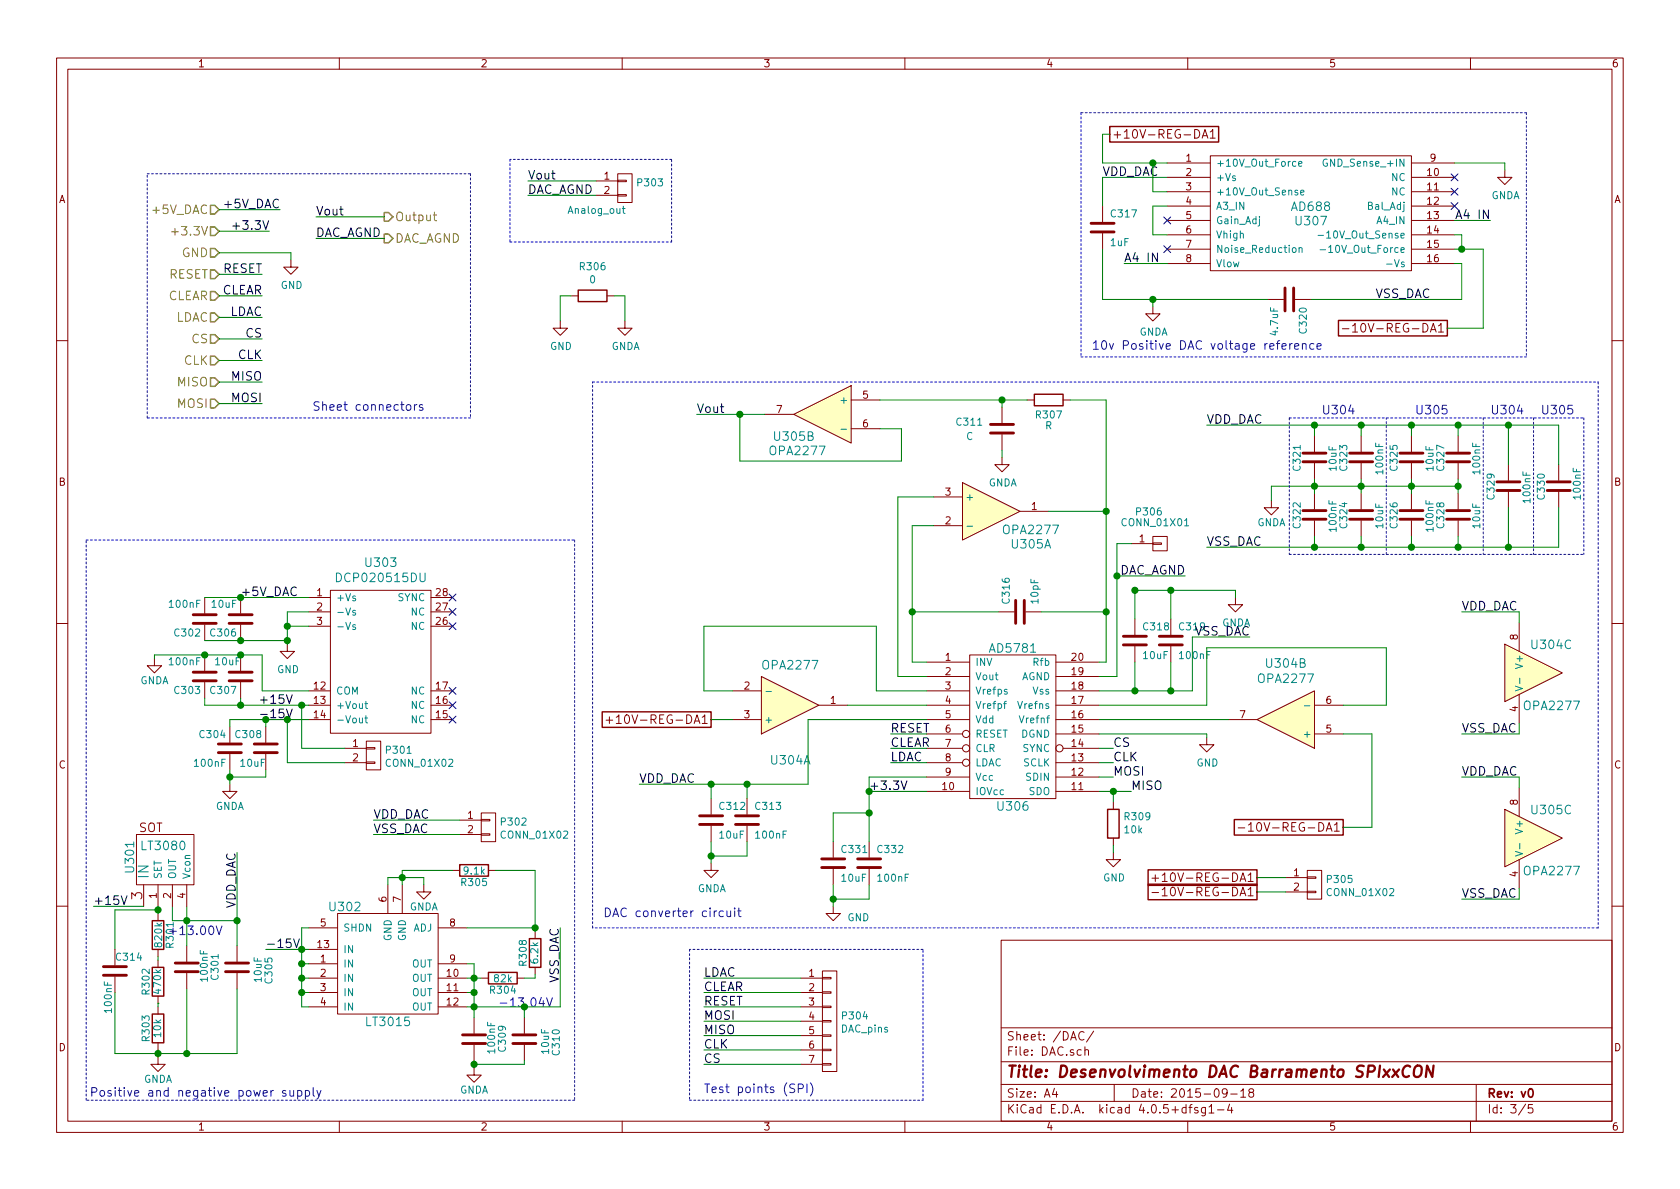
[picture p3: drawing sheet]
EESchema Schematic File Version 2
LIBS:PIAD-18bits-rescue
LIBS:power
LIBS:device
LIBS:transistors
LIBS:conn
LIBS:linear
LIBS:regul
LIBS:74xx
LIBS:cmos4000
LIBS:adc-dac
LIBS:memory
LIBS:xilinx
LIBS:microcontrollers
LIBS:dsp
LIBS:microchip
LIBS:analog_switches
LIBS:motorola
LIBS:texas
LIBS:intel
LIBS:audio
LIBS:interface
LIBS:digital-audio
LIBS:philips
LIBS:display
LIBS:cypress
LIBS:siliconi
LIBS:opto
LIBS:atmel
LIBS:contrib
LIBS:valves
LIBS:PIAD-18bits-cache
EELAYER 25 0
EELAYER END
$Descr A4 11693 8268
encoding utf-8
Sheet 3 5
Title "Desenvolvimento DAC Barramento SPIxxCON"
Date "2015-09-18"
Rev "v0"
Comp ""
Comment1 ""
Comment2 ""
Comment3 ""
Comment4 ""
$EndDescr
Text GLabel 7725 925  2    60   UnSpc ~ 0
+10V-REG-DA1
Text GLabel 4950 5000 0    60   UnSpc ~ 0
+10V-REG-DA1
$Comp
L C C320
U 1 1
P 8975 2075
F 0 "C320" H 9025 2175 50  0000 L CNN
F 1 "4.7uF" H 9025 1975 50  0000 L CNN
F 2 "Capacitors_SMD:C_1210" H 8975 2075 60  0001 C CNN
F 3 "" H 8975 2075 60  0001 C CNN
	1    8975 2075
	0    1    1    0   
$EndComp
$Comp
L C C317
U 1 1
P 7675 1575
F 0 "C317" H 7725 1675 50  0000 L CNN
F 1 "1uF" H 7725 1475 50  0000 L CNN
F 2 "Capacitors_SMD:C_0805" H 7675 1575 60  0001 C CNN
F 3 "" H 7675 1575 60  0001 C CNN
	1    7675 1575
	1    0    0    -1  
$EndComp
$Comp
L C C318
U 1 1
P 7900 4450
F 0 "C318" H 7950 4550 50  0000 L CNN
F 1 "10uF" H 7950 4350 50  0000 L CNN
F 2 "Capacitors_SMD:C_0805" H 7900 4450 60  0001 C CNN
F 3 "" H 7900 4450 60  0001 C CNN
	1    7900 4450
	1    0    0    -1  
$EndComp
$Comp
L C C319
U 1 1
P 8150 4450
F 0 "C319" H 8200 4550 50  0000 L CNN
F 1 "100nF" H 8200 4350 50  0000 L CNN
F 2 "Capacitors_SMD:C_0805" H 8150 4450 60  0001 C CNN
F 3 "" H 8150 4450 60  0001 C CNN
	1    8150 4450
	1    0    0    -1  
$EndComp
$Comp
L C C313
U 1 1
P 5200 5700
F 0 "C313" H 5250 5800 50  0000 L CNN
F 1 "100nF" H 5250 5600 50  0000 L CNN
F 2 "Capacitors_SMD:C_0805" H 5200 5700 60  0001 C CNN
F 3 "" H 5200 5700 60  0001 C CNN
	1    5200 5700
	1    0    0    -1  
$EndComp
$Comp
L C C312
U 1 1
P 4950 5700
F 0 "C312" H 5000 5800 50  0000 L CNN
F 1 "10uF" H 5000 5600 50  0000 L CNN
F 2 "Capacitors_SMD:C_0805" H 4950 5700 60  0001 C CNN
F 3 "" H 4950 5700 60  0001 C CNN
	1    4950 5700
	1    0    0    -1  
$EndComp
$Comp
L C C316
U 1 1
P 7100 4250
F 0 "C316" H 7150 4350 50  0000 L CNN
F 1 "10pF" H 7150 4150 50  0000 L CNN
F 2 "Capacitors_SMD:C_0805" H 7100 4250 60  0001 C CNN
F 3 "" H 7100 4250 60  0001 C CNN
	1    7100 4250
	0    -1   -1   0   
$EndComp
$Comp
L AD5781 U306
U 1 1
P 7050 5050
F 0 "U306" H 7050 4500 60  0000 C CNN
F 1 "AD5781" H 7050 5600 60  0000 C CNN
F 2 "Housings_SSOP:TSSOP-20_4.4x6.5mm_Pitch0.65mm" H 7050 5050 60  0001 C CNN
F 3 "" H 7050 5050 60  0001 C CNN
	1    7050 5050
	1    0    0    -1  
$EndComp
$Comp
L AD688 U307
U 1 1
P 9125 1475
F 0 "U307" H 9125 1425 60  0000 C CNN
F 1 "AD688" H 9125 1525 60  0000 C CNN
F 2 "Controle:AD688_(SO16W)" H 9125 1475 60  0001 C CNN
F 3 "" H 9125 1475 60  0000 C CNN
	1    9125 1475
	1    0    0    -1  
$EndComp
Text GLabel 10075 2275 0    60   UnSpc ~ 0
-10V-REG-DA1
Text Label 7825 1825 0    60   ~ 0
A4 IN
Text Label 10375 1525 2    60   ~ 0
A4 IN
Text GLabel 9350 5750 0    60   UnSpc ~ 0
-10V-REG-DA1
$Comp
L GNDA #PWR029
U 1 1
P 1075 4575
F 0 "#PWR029" H 1075 4325 50  0001 C CNN
F 1 "GNDA" H 1075 4425 50  0000 C CNN
F 2 "" H 1075 4575 60  0000 C CNN
F 3 "" H 1075 4575 60  0000 C CNN
	1    1075 4575
	1    0    0    -1  
$EndComp
$Comp
L R R301
U 1 1
P 1100 6500
F 0 "R301" V 1180 6500 50  0000 C CNN
F 1 "820k" V 1100 6500 50  0000 C CNN
F 2 "Resistors_SMD:R_0805" V 1030 6500 30  0001 C CNN
F 3 "" H 1100 6500 30  0000 C CNN
	1    1100 6500
	1    0    0    -1  
$EndComp
$Comp
L GNDA #PWR030
U 1 1
P 1100 7350
F 0 "#PWR030" H 1100 7100 50  0001 C CNN
F 1 "GNDA" H 1100 7200 50  0000 C CNN
F 2 "" H 1100 7350 60  0000 C CNN
F 3 "" H 1100 7350 60  0000 C CNN
	1    1100 7350
	1    0    0    -1  
$EndComp
Text Label 1800 4900 0    60   ~ 0
+15V
Text Label 650  6300 0    60   ~ 0
+15V
$Comp
L C C307
U 1 1
P 1675 4700
F 0 "C307" H 1700 4800 50  0000 L CNN
F 1 "10uF" H 1675 4600 50  0000 L CNN
F 2 "Capacitors_SMD:CP_Elec_6.3x5.3" H 1713 4550 30  0001 C CNN
F 3 "" H 1675 4700 60  0000 C CNN
	1    1675 4700
	-1   0    0    1   
$EndComp
$Comp
L C C303
U 1 1
P 1425 4700
F 0 "C303" H 1450 4800 50  0000 L CNN
F 1 "100nF" H 1450 4600 50  0000 L CNN
F 2 "Capacitors_SMD:C_0603" H 1463 4550 30  0001 C CNN
F 3 "" H 1425 4700 60  0000 C CNN
	1    1425 4700
	-1   0    0    1   
$EndComp
Text Notes 4200 6375 0    60   ~ 0
DAC converter circuit
Text Notes 7600 2425 0    60   ~ 0
10v Positive DAC voltage reference
Text Notes 625  7625 0    60   ~ 0
Positive and negative power supply
$Comp
L LT3015 U302
U 1 1
P 2600 6750
F 0 "U302" H 2400 7200 60  0000 C CNN
F 1 "LT3015" H 2700 6400 60  0000 C CNN
F 2 "Housings_SSOP:MSOP-12-1EP_3x4mm_Pitch0.65mm" H 2600 6750 60  0001 C CNN
F 3 "" H 2600 6750 60  0000 C CNN
	1    2600 6750
	1    0    0    -1  
$EndComp
Text Notes 1550 6500 2    60   ~ 0
+13.00V
Text Label 1850 6600 0    60   ~ 0
-15V
$Comp
L GNDA #PWR031
U 1 1
P 2950 6150
F 0 "#PWR031" H 2950 5900 50  0001 C CNN
F 1 "GNDA" H 2950 6000 50  0000 C CNN
F 2 "" H 2950 6150 60  0000 C CNN
F 3 "" H 2950 6150 60  0000 C CNN
	1    2950 6150
	1    0    0    -1  
$EndComp
$Comp
L R R304
U 1 1
P 3500 6800
F 0 "R304" V 3580 6800 50  0000 C CNN
F 1 "82k" V 3500 6800 50  0000 C CNN
F 2 "Resistors_SMD:R_0805" V 3430 6800 30  0001 C CNN
F 3 "" H 3500 6800 30  0000 C CNN
	1    3500 6800
	0    1    1    0   
$EndComp
$Comp
L R R305
U 1 1
P 3300 6050
F 0 "R305" V 3380 6050 50  0000 C CNN
F 1 "9.1k" V 3300 6050 50  0000 C CNN
F 2 "Resistors_SMD:R_0805" V 3230 6050 30  0001 C CNN
F 3 "" H 3300 6050 30  0000 C CNN
	1    3300 6050
	0    1    1    0   
$EndComp
Text Notes 3850 7000 2    60   ~ 0
-13.04V
Text HLabel 2675 1500 2    60   Output ~ 0
Output
Text Label 2200 1500 0    60   ~ 0
Vout
Text HLabel 2675 1650 2    60   Output ~ 0
DAC_AGND
Text Label 2200 1650 0    60   ~ 0
DAC_AGND
Text HLabel 1525 1450 0    60   Input ~ 0
+5V_DAC
Text HLabel 1525 1600 0    60   Input ~ 0
+3.3V
Text HLabel 1525 1750 0    60   Input ~ 0
GND
Text HLabel 1525 1900 0    60   Input ~ 0
RESET
Text HLabel 1525 2050 0    60   Input ~ 0
CLEAR
Text HLabel 1525 2200 0    60   Input ~ 0
LDAC
Text HLabel 1525 2350 0    60   Input ~ 0
CS
Text HLabel 1525 2500 0    60   Input ~ 0
CLK
Text HLabel 1525 2650 0    60   Input ~ 0
MISO
Text HLabel 1525 2800 0    60   Input ~ 0
MOSI
Text Label 1825 1900 2    60   ~ 0
RESET
Text Label 1825 2050 2    60   ~ 0
CLEAR
Text Label 1825 2200 2    60   ~ 0
LDAC
Text Label 1825 2350 2    60   ~ 0
CS
Text Label 1825 2500 2    60   ~ 0
CLK
Text Label 1825 2650 2    60   ~ 0
MISO
Text Label 1825 2800 2    60   ~ 0
MOSI
Text Notes 2175 2850 0    60   ~ 0
Sheet connectors
$Comp
L DCP020515DU-RESCUE-PIAD-18bits U303
U 1 1
P 2650 4250
F 0 "U303" H 2650 4597 60  0000 C CNN
F 1 "DCP020515DU" H 2650 4491 60  0000 C CNN
F 2 "Controle:DCR01XXXXU" H 2650 4250 60  0001 C CNN
F 3 "" H 2650 4250 60  0000 C CNN
	1    2650 4250
	1    0    0    -1  
$EndComp
NoConn ~ 3150 4150
NoConn ~ 3150 4250
NoConn ~ 3150 4350
NoConn ~ 3150 4800
NoConn ~ 3150 4900
NoConn ~ 3150 5000
$Comp
L C C304
U 1 1
P 1600 5200
F 0 "C304" H 1625 5300 50  0000 L CNN
F 1 "100nF" H 1625 5100 50  0000 L CNN
F 2 "Capacitors_SMD:C_0603" H 1638 5050 30  0001 C CNN
F 3 "" H 1600 5200 60  0000 C CNN
	1    1600 5200
	-1   0    0    -1  
$EndComp
$Comp
L C C308
U 1 1
P 1850 5200
F 0 "C308" H 1875 5300 50  0000 L CNN
F 1 "10uF" H 1850 5100 50  0000 L CNN
F 2 "Capacitors_SMD:CP_Elec_6.3x5.3" H 1888 5050 30  0001 C CNN
F 3 "" H 1850 5200 60  0000 C CNN
	1    1850 5200
	-1   0    0    -1  
$EndComp
Text Label 1800 5000 0    60   ~ 0
-15V
$Comp
L GNDA #PWR032
U 1 1
P 1600 5450
F 0 "#PWR032" H 1600 5200 50  0001 C CNN
F 1 "GNDA" H 1600 5300 50  0000 C CNN
F 2 "" H 1600 5450 60  0000 C CNN
F 3 "" H 1600 5450 60  0000 C CNN
	1    1600 5450
	1    0    0    -1  
$EndComp
Text Label 4900 7100 0    60   ~ 0
MOSI
Text Label 4900 7200 0    60   ~ 0
MISO
Text Label 4900 7300 0    60   ~ 0
CLK
Text Label 4900 7400 0    60   ~ 0
CS
Text Notes 4900 7600 0    60   ~ 0
Test points (SPI)
$Comp
L CONN_01X07 P304
U 1 1
P 5775 7100
F 0 "P304" H 5853 7141 50  0000 L CNN
F 1 "DAC_pins" H 5853 7050 50  0000 L CNN
F 2 "Pin_Headers:Pin_Header_Straight_1x07_Pitch2.54mm" H 5775 7100 50  0001 C CNN
F 3 "" H 5775 7100 50  0000 C CNN
	1    5775 7100
	1    0    0    -1  
$EndComp
Text Label 4900 6800 0    60   ~ 0
LDAC
Text Label 4900 6900 0    60   ~ 0
CLEAR
Text Label 4900 7000 0    60   ~ 0
RESET
Text Label 4850 2875 0    60   ~ 0
Vout
Text Label 7750 5300 0    60   ~ 0
CLK
Text Label 7750 5200 0    60   ~ 0
CS
Text Label 7750 5400 0    60   ~ 0
MOSI
Text Label 7875 5500 0    60   ~ 0
MISO
Text Label 6200 5300 0    60   ~ 0
LDAC
Text Label 6200 5200 0    60   ~ 0
CLEAR
Text Label 6200 5100 0    60   ~ 0
RESET
NoConn ~ 8125 1725
NoConn ~ 8125 1525
NoConn ~ 10125 1225
NoConn ~ 10125 1325
NoConn ~ 10125 1425
Text Label 3900 6450 3    60   ~ 0
VSS_DAC
Text Label 10175 5100 0    60   ~ 0
VSS_DAC
Text Label 10175 4250 0    60   ~ 0
VDD_DAC
Text Label 6050 5500 0    60   ~ 0
+3.3V
Text Label 8700 4425 2    60   ~ 0
VSS_DAC
Text Label 1950 1450 2    60   ~ 0
+5V_DAC
Text Label 1875 1600 2    60   ~ 0
+3.3V
Text Label 9575 2075 0    60   ~ 0
VSS_DAC
Text Label 1675 4150 0    60   ~ 0
+5V_DAC
Text Label 1650 5925 3    60   ~ 0
VDD_DAC
Text Label 7675 1225 0    60   ~ 0
VDD_DAC
Text Label 4450 5450 0    60   ~ 0
VDD_DAC
$Comp
L GNDA #PWR033
U 1 1
P 4350 2225
F 0 "#PWR033" H 4350 1975 50  0001 C CNN
F 1 "GNDA" H 4355 2052 50  0000 C CNN
F 2 "" H 4350 2225 50  0000 C CNN
F 3 "" H 4350 2225 50  0000 C CNN
	1    4350 2225
	1    0    0    -1  
$EndComp
$Comp
L C C306
U 1 1
P 1675 4300
F 0 "C306" H 1700 4400 50  0000 L CNN
F 1 "10uF" H 1700 4200 50  0000 L CNN
F 2 "Capacitors_SMD:C_0805" H 1713 4150 30  0001 C CNN
F 3 "" H 1675 4300 60  0000 C CNN
	1    1675 4300
	-1   0    0    1   
$EndComp
$Comp
L C C302
U 1 1
P 1425 4300
F 0 "C302" H 1450 4400 50  0000 L CNN
F 1 "100nF" H 1450 4200 50  0000 L CNN
F 2 "Capacitors_SMD:C_0805" H 1463 4150 30  0001 C CNN
F 3 "" H 1425 4300 60  0000 C CNN
	1    1425 4300
	-1   0    0    1   
$EndComp
$Comp
L C C305
U 1 1
P 1650 6725
F 0 "C305" V 1425 6650 50  0000 L CNN
F 1 "10uF" V 1500 6650 50  0000 L CNN
F 2 "Capacitors_SMD:C_0805" H 1688 6575 30  0001 C CNN
F 3 "" H 1650 6725 60  0000 C CNN
	1    1650 6725
	-1   0    0    1   
$EndComp
$Comp
L C C301
U 1 1
P 1300 6725
F 0 "C301" V 1100 6625 50  0000 L CNN
F 1 "100nF" V 1175 6600 50  0000 L CNN
F 2 "Capacitors_SMD:C_0805" H 1338 6575 30  0001 C CNN
F 3 "" H 1300 6725 60  0000 C CNN
	1    1300 6725
	-1   0    0    1   
$EndComp
$Comp
L R R302
U 1 1
P 1100 6825
F 0 "R302" V 1180 6825 50  0000 C CNN
F 1 "470k" V 1100 6825 50  0000 C CNN
F 2 "Resistors_SMD:R_0805" V 1030 6825 30  0001 C CNN
F 3 "" H 1100 6825 30  0000 C CNN
	1    1100 6825
	-1   0    0    1   
$EndComp
$Comp
L CONN_01X02 P303
U 1 1
P 4350 1300
F 0 "P303" H 4428 1341 50  0000 L CNN
F 1 "Analog_out" H 3950 1150 50  0000 L CNN
F 2 "Pin_Headers:Pin_Header_Straight_1x02_Pitch2.54mm" H 4350 1300 50  0001 C CNN
F 3 "" H 4350 1300 50  0000 C CNN
	1    4350 1300
	1    0    0    -1  
$EndComp
Text Label 3675 1250 0    60   ~ 0
Vout
$Comp
L GNDA #PWR034
U 1 1
P 8600 4150
F 0 "#PWR034" H 8600 3900 50  0001 C CNN
F 1 "GNDA" H 8605 3977 50  0000 C CNN
F 2 "" H 8600 4150 50  0000 C CNN
F 3 "" H 8600 4150 50  0000 C CNN
	1    8600 4150
	1    0    0    -1  
$EndComp
$Comp
L GNDA #PWR035
U 1 1
P 4950 6000
F 0 "#PWR035" H 4950 5750 50  0001 C CNN
F 1 "GNDA" H 4955 5827 50  0000 C CNN
F 2 "" H 4950 6000 50  0000 C CNN
F 3 "" H 4950 6000 50  0000 C CNN
	1    4950 6000
	1    0    0    -1  
$EndComp
$Comp
L GNDA #PWR036
U 1 1
P 8025 2125
F 0 "#PWR036" H 8025 1875 50  0001 C CNN
F 1 "GNDA" H 8030 1952 50  0000 C CNN
F 2 "" H 8025 2125 50  0000 C CNN
F 3 "" H 8025 2125 50  0000 C CNN
	1    8025 2125
	1    0    0    -1  
$EndComp
$Comp
L GND #PWR037
U 1 1
P 8400 5125
F 0 "#PWR037" H 8400 4875 50  0001 C CNN
F 1 "GND" H 8405 4952 50  0000 C CNN
F 2 "" H 8400 5125 50  0000 C CNN
F 3 "" H 8400 5125 50  0000 C CNN
	1    8400 5125
	1    0    0    -1  
$EndComp
$Comp
L GND #PWR038
U 1 1
P 3900 2225
F 0 "#PWR038" H 3900 1975 50  0001 C CNN
F 1 "GND" H 3905 2052 50  0000 C CNN
F 2 "" H 3900 2225 50  0000 C CNN
F 3 "" H 3900 2225 50  0000 C CNN
	1    3900 2225
	1    0    0    -1  
$EndComp
$Comp
L GND #PWR039
U 1 1
P 2025 1800
F 0 "#PWR039" H 2025 1550 50  0001 C CNN
F 1 "GND" H 2030 1627 50  0000 C CNN
F 2 "" H 2025 1800 50  0000 C CNN
F 3 "" H 2025 1800 50  0000 C CNN
	1    2025 1800
	1    0    0    -1  
$EndComp
$Comp
L GND #PWR040
U 1 1
P 2000 4475
F 0 "#PWR040" H 2000 4225 50  0001 C CNN
F 1 "GND" H 2005 4302 50  0000 C CNN
F 2 "" H 2000 4475 50  0000 C CNN
F 3 "" H 2000 4475 50  0000 C CNN
	1    2000 4475
	1    0    0    -1  
$EndComp
$Comp
L GNDA #PWR041
U 1 1
P 10475 1175
F 0 "#PWR041" H 10475 925 50  0001 C CNN
F 1 "GNDA" H 10480 1002 50  0000 C CNN
F 2 "" H 10475 1175 50  0000 C CNN
F 3 "" H 10475 1175 50  0000 C CNN
	1    10475 1175
	1    0    0    -1  
$EndComp
$Comp
L C C310
U 1 1
P 3650 7225
F 0 "C310" V 3425 7150 50  0000 L CNN
F 1 "10uF" V 3500 7150 50  0000 L CNN
F 2 "Capacitors_SMD:C_0805" H 3688 7075 30  0001 C CNN
F 3 "" H 3650 7225 60  0000 C CNN
	1    3650 7225
	-1   0    0    1   
$EndComp
$Comp
L C C309
U 1 1
P 3300 7225
F 0 "C309" V 3100 7125 50  0000 L CNN
F 1 "100nF" V 3175 7100 50  0000 L CNN
F 2 "Capacitors_SMD:C_0805" H 3338 7075 30  0001 C CNN
F 3 "" H 3300 7225 60  0000 C CNN
	1    3300 7225
	-1   0    0    1   
$EndComp
$Comp
L GNDA #PWR042
U 1 1
P 3300 7425
F 0 "#PWR042" H 3300 7175 50  0001 C CNN
F 1 "GNDA" H 3300 7275 50  0000 C CNN
F 2 "" H 3300 7425 60  0000 C CNN
F 3 "" H 3300 7425 60  0000 C CNN
	1    3300 7425
	1    0    0    -1  
$EndComp
$Comp
L CONN_01X02 P302
U 1 1
P 3400 5750
F 0 "P302" H 3478 5791 50  0000 L CNN
F 1 "CONN_01X02" H 3478 5700 50  0000 L CNN
F 2 "Pin_Headers:Pin_Header_Straight_1x02_Pitch2.54mm" H 3400 5750 50  0001 C CNN
F 3 "" H 3400 5750 50  0000 C CNN
	1    3400 5750
	1    0    0    -1  
$EndComp
$Comp
L CONN_01X02 P301
U 1 1
P 2600 5250
F 0 "P301" H 2678 5291 50  0000 L CNN
F 1 "CONN_01X02" H 2678 5200 50  0000 L CNN
F 2 "Pin_Headers:Pin_Header_Straight_1x02_Pitch2.54mm" H 2600 5250 50  0001 C CNN
F 3 "" H 2600 5250 50  0000 C CNN
	1    2600 5250
	1    0    0    -1  
$EndComp
Text Label 2600 5700 0    60   ~ 0
VDD_DAC
Text Label 2600 5800 0    60   ~ 0
VSS_DAC
$Comp
L CONN_01X02 P305
U 1 1
P 9150 6150
F 0 "P305" H 9228 6191 50  0000 L CNN
F 1 "CONN_01X02" H 9228 6100 50  0000 L CNN
F 2 "Pin_Headers:Pin_Header_Straight_1x02_Pitch2.54mm" H 9150 6150 50  0001 C CNN
F 3 "" H 9150 6150 50  0000 C CNN
	1    9150 6150
	1    0    0    -1  
$EndComp
Text GLabel 8750 6200 0    60   UnSpc ~ 0
-10V-REG-DA1
Text GLabel 8750 6100 0    60   UnSpc ~ 0
+10V-REG-DA1
$Comp
L C C323
U 1 1
P 9475 3175
F 0 "C323" V 9350 3075 50  0000 L CNN
F 1 "100nF" V 9600 3050 50  0000 L CNN
F 2 "Capacitors_SMD:C_0805" H 9513 3025 50  0001 C CNN
F 3 "" H 9475 3175 50  0000 C CNN
	1    9475 3175
	1    0    0    -1  
$EndComp
$Comp
L C C324
U 1 1
P 9475 3575
F 0 "C324" V 9350 3475 50  0000 L CNN
F 1 "10uF" V 9600 3475 50  0000 L CNN
F 2 "Capacitors_SMD:C_0805" H 9513 3425 50  0001 C CNN
F 3 "" H 9475 3575 50  0000 C CNN
	1    9475 3575
	1    0    0    -1  
$EndComp
$Comp
L C C322
U 1 1
P 9150 3575
F 0 "C322" V 9025 3475 50  0000 L CNN
F 1 "100nF" V 9275 3450 50  0000 L CNN
F 2 "Capacitors_SMD:C_0805" H 9188 3425 50  0001 C CNN
F 3 "" H 9150 3575 50  0000 C CNN
	1    9150 3575
	1    0    0    -1  
$EndComp
$Comp
L C C321
U 1 1
P 9150 3175
F 0 "C321" V 9025 3075 50  0000 L CNN
F 1 "10uF" V 9275 3075 50  0000 L CNN
F 2 "Capacitors_SMD:C_0805" H 9188 3025 50  0001 C CNN
F 3 "" H 9150 3175 50  0000 C CNN
	1    9150 3175
	1    0    0    -1  
$EndComp
$Comp
L C C327
U 1 1
P 10150 3175
F 0 "C327" V 10025 3075 50  0000 L CNN
F 1 "100nF" V 10275 3050 50  0000 L CNN
F 2 "Capacitors_SMD:C_0805" H 10188 3025 50  0001 C CNN
F 3 "" H 10150 3175 50  0000 C CNN
	1    10150 3175
	1    0    0    -1  
$EndComp
$Comp
L C C328
U 1 1
P 10150 3575
F 0 "C328" V 10025 3475 50  0000 L CNN
F 1 "10uF" V 10275 3475 50  0000 L CNN
F 2 "Capacitors_SMD:C_0805" H 10188 3425 50  0001 C CNN
F 3 "" H 10150 3575 50  0000 C CNN
	1    10150 3575
	1    0    0    -1  
$EndComp
$Comp
L C C326
U 1 1
P 9825 3575
F 0 "C326" V 9700 3475 50  0000 L CNN
F 1 "100nF" V 9950 3450 50  0000 L CNN
F 2 "Capacitors_SMD:C_0805" H 9863 3425 50  0001 C CNN
F 3 "" H 9825 3575 50  0000 C CNN
	1    9825 3575
	1    0    0    -1  
$EndComp
$Comp
L C C325
U 1 1
P 9825 3175
F 0 "C325" V 9700 3075 50  0000 L CNN
F 1 "10uF" V 9950 3075 50  0000 L CNN
F 2 "Capacitors_SMD:C_0805" H 9863 3025 50  0001 C CNN
F 3 "" H 9825 3175 50  0000 C CNN
	1    9825 3175
	1    0    0    -1  
$EndComp
$Comp
L C C330
U 1 1
P 10850 3375
F 0 "C330" V 10725 3275 50  0000 L CNN
F 1 "100nF" V 10975 3275 50  0000 L CNN
F 2 "Capacitors_SMD:C_0805" H 10888 3225 50  0001 C CNN
F 3 "" H 10850 3375 50  0000 C CNN
	1    10850 3375
	1    0    0    -1  
$EndComp
$Comp
L C C329
U 1 1
P 10500 3375
F 0 "C329" V 10375 3275 50  0000 L CNN
F 1 "100nF" V 10625 3250 50  0000 L CNN
F 2 "Capacitors_SMD:C_0805" H 10538 3225 50  0001 C CNN
F 3 "" H 10500 3375 50  0000 C CNN
	1    10500 3375
	1    0    0    -1  
$EndComp
$Comp
L GNDA #PWR043
U 1 1
P 8850 3475
F 0 "#PWR043" H 8850 3225 50  0001 C CNN
F 1 "GNDA" H 8850 3325 50  0000 C CNN
F 2 "" H 8850 3475 60  0000 C CNN
F 3 "" H 8850 3475 60  0000 C CNN
	1    8850 3475
	1    0    0    -1  
$EndComp
Text Label 8400 2950 0    60   ~ 0
VDD_DAC
Text Label 8400 3800 0    60   ~ 0
VSS_DAC
Text Notes 9200 2875 0    60   ~ 0
U304
Text Notes 9850 2875 0    60   ~ 0
U305
Text Notes 10375 2875 0    60   ~ 0
U304
Text Notes 10725 2875 0    60   ~ 0
U305
$Comp
L OPA2277-RESCUE-PIAD-18bits U304
U 1 1
P 5500 4900
F 0 "U304" H 5500 5287 60  0000 C CNN
F 1 "OPA2277" H 5500 4625 60  0000 C CNN
F 2 "Housings_SOIC:SOIC-8_3.9x4.9mm_Pitch1.27mm" H 5500 4900 60  0001 C CNN
F 3 "" H 5500 4900 60  0000 C CNN
	1    5500 4900
	1    0    0    1   
$EndComp
$Comp
L OPA2277-RESCUE-PIAD-18bits U304
U 2 1
P 8950 5000
F 0 "U304" H 8950 4613 60  0000 C CNN
F 1 "OPA2277" H 8950 4719 60  0000 C CNN
F 2 "Housings_SOIC:SOIC-8_3.9x4.9mm_Pitch1.27mm" H 8950 5000 60  0001 C CNN
F 3 "" H 8950 5000 60  0000 C CNN
	2    8950 5000
	-1   0    0    1   
$EndComp
$Comp
L OPA2277-RESCUE-PIAD-18bits U305
U 1 1
P 6900 3550
F 0 "U305" H 7175 3325 60  0000 C CNN
F 1 "OPA2277" H 7175 3425 60  0000 C CNN
F 2 "Housings_SOIC:SOIC-8_3.9x4.9mm_Pitch1.27mm" H 6900 3550 60  0001 C CNN
F 3 "" H 6900 3550 60  0000 C CNN
	1    6900 3550
	1    0    0    -1  
$EndComp
$Comp
L OPA2277-RESCUE-PIAD-18bits U305
U 2 1
P 5725 2875
F 0 "U305" H 5925 2725 60  0000 C CNN
F 1 "OPA2277" H 5900 2625 60  0000 C CNN
F 2 "Housings_SOIC:SOIC-8_3.9x4.9mm_Pitch1.27mm" H 5725 2875 60  0001 C CNN
F 3 "" H 5725 2875 60  0000 C CNN
	2    5725 2875
	-1   0    0    -1  
$EndComp
$Comp
L OPA2277-RESCUE-PIAD-18bits U304
U 3 1
P 10675 4675
F 0 "U304" H 10650 4875 60  0000 L CNN
F 1 "OPA2277" H 10600 4450 60  0000 L CNN
F 2 "Housings_SOIC:SOIC-8_3.9x4.9mm_Pitch1.27mm" H 10675 4675 60  0001 C CNN
F 3 "" H 10675 4675 60  0000 C CNN
	3    10675 4675
	1    0    0    -1  
$EndComp
Text Label 10175 6250 0    60   ~ 0
VSS_DAC
Text Label 10175 5400 0    60   ~ 0
VDD_DAC
$Comp
L OPA2277-RESCUE-PIAD-18bits U305
U 3 1
P 10675 5825
F 0 "U305" H 10650 6025 60  0000 L CNN
F 1 "OPA2277" H 10600 5600 60  0000 L CNN
F 2 "Housings_SOIC:SOIC-8_3.9x4.9mm_Pitch1.27mm" H 10675 5825 60  0001 C CNN
F 3 "" H 10675 5825 60  0000 C CNN
	3    10675 5825
	1    0    0    -1  
$EndComp
$Comp
L R R307
U 1 1
P 7300 2775
F 0 "R307" V 7400 2775 50  0000 C CNN
F 1 "R" V 7475 2775 50  0000 C CNN
F 2 "Resistors_SMD:R_0805" V 7230 2775 50  0001 C CNN
F 3 "" H 7300 2775 50  0000 C CNN
	1    7300 2775
	0    1    1    0   
$EndComp
$Comp
L C C311
U 1 1
P 6975 2975
F 0 "C311" H 6650 3025 50  0000 L CNN
F 1 "C" H 6725 2925 50  0000 L CNN
F 2 "Capacitors_SMD:C_0805" H 7013 2825 50  0001 C CNN
F 3 "" H 6975 2975 50  0000 C CNN
	1    6975 2975
	1    0    0    -1  
$EndComp
$Comp
L GNDA #PWR044
U 1 1
P 6975 3175
F 0 "#PWR044" H 6975 2925 50  0001 C CNN
F 1 "GNDA" H 6980 3002 50  0000 C CNN
F 2 "" H 6975 3175 50  0000 C CNN
F 3 "" H 6975 3175 50  0000 C CNN
	1    6975 3175
	1    0    0    -1  
$EndComp
$Comp
L R R303
U 1 1
P 1100 7150
F 0 "R303" V 1180 7150 50  0000 C CNN
F 1 "10k" V 1100 7150 50  0000 C CNN
F 2 "Resistors_SMD:R_0805" V 1030 7150 30  0001 C CNN
F 3 "" H 1100 7150 30  0000 C CNN
	1    1100 7150
	-1   0    0    1   
$EndComp
$Comp
L R R308
U 1 1
P 3725 6625
F 0 "R308" V 3805 6625 50  0000 C CNN
F 1 "6.2k" V 3725 6625 50  0000 C CNN
F 2 "Resistors_SMD:R_0805" V 3655 6625 30  0001 C CNN
F 3 "" H 3725 6625 30  0000 C CNN
	1    3725 6625
	-1   0    0    1   
$EndComp
$Comp
L C C332
U 1 1
P 6050 6000
F 0 "C332" H 6100 6100 50  0000 L CNN
F 1 "100nF" H 6100 5900 50  0000 L CNN
F 2 "Capacitors_SMD:C_0805" H 6050 6000 60  0001 C CNN
F 3 "" H 6050 6000 60  0001 C CNN
	1    6050 6000
	1    0    0    -1  
$EndComp
$Comp
L C C331
U 1 1
P 5800 6000
F 0 "C331" H 5850 6100 50  0000 L CNN
F 1 "10uF" H 5850 5900 50  0000 L CNN
F 2 "Capacitors_SMD:C_0805" H 5800 6000 60  0001 C CNN
F 3 "" H 5800 6000 60  0001 C CNN
	1    5800 6000
	1    0    0    -1  
$EndComp
$Comp
L GND #PWR045
U 1 1
P 5800 6300
F 0 "#PWR045" H 5800 6050 50  0001 C CNN
F 1 "GND" H 5975 6225 50  0000 C CNN
F 2 "" H 5800 6300 50  0000 C CNN
F 3 "" H 5800 6300 50  0000 C CNN
	1    5800 6300
	1    0    0    -1  
$EndComp
Text Label 8250 4000 2    60   ~ 0
DAC_AGND
Text Label 3675 1350 0    60   ~ 0
DAC_AGND
$Comp
L R R306
U 1 1
P 4125 2050
F 0 "R306" V 3918 2050 50  0000 C CNN
F 1 "0" V 4009 2050 50  0000 C CNN
F 2 "Resistors_SMD:R_0805" V 4055 2050 50  0001 C CNN
F 3 "" H 4125 2050 50  0000 C CNN
	1    4125 2050
	0    1    1    0   
$EndComp
Connection ~ 3300 7400
Wire Wire Line
	3650 7400 3650 7375
Wire Wire Line
	3300 7400 3650 7400
Wire Wire Line
	3300 7375 3300 7425
Connection ~ 3650 7000
Wire Wire Line
	3650 7000 3650 7075
Wire Notes Line
	4675 1100 3550 1100
Wire Notes Line
	4675 1675 4675 1100
Wire Notes Line
	3550 1675 4675 1675
Wire Notes Line
	3550 1100 3550 1675
Wire Wire Line
	3675 1350 4150 1350
Wire Wire Line
	4150 1250 3675 1250
Wire Wire Line
	1425 4850 1425 4900
Wire Wire Line
	1850 5400 1600 5400
Wire Wire Line
	1600 5000 2150 5000
Wire Wire Line
	1425 4900 2150 4900
Wire Wire Line
	3900 7000 3900 6450
Wire Wire Line
	1100 6350 1100 6300
Wire Wire Line
	1100 6650 1100 6675
Connection ~ 1300 7325
Wire Wire Line
	1650 7325 1650 6875
Connection ~ 1100 7325
Wire Wire Line
	800  7325 1650 7325
Wire Wire Line
	1300 6875 1300 7325
Wire Wire Line
	1650 5925 1650 6575
Connection ~ 1675 4150
Wire Wire Line
	1075 4550 1075 4575
Wire Wire Line
	7675 1225 7675 1425
Connection ~ 1650 6400
Wire Wire Line
	8150 4100 8150 4300
Wire Wire Line
	8300 4425 8700 4425
Wire Wire Line
	10175 5100 10575 5100
Wire Wire Line
	10175 4250 10575 4250
Wire Notes Line
	4125 6450 4125 2650
Wire Wire Line
	6450 5100 6200 5100
Wire Notes Line
	10625 775  10625 2475
Wire Notes Line
	7525 775  10625 775 
Wire Notes Line
	11125 2650 11125 6450
Wire Notes Line
	4125 2650 11125 2650
Wire Wire Line
	5575 7000 4900 7000
Wire Wire Line
	5575 6900 4900 6900
Wire Wire Line
	5575 6800 4900 6800
Connection ~ 1300 6400
Wire Notes Line
	6425 6600 4800 6600
Wire Notes Line
	6425 7650 6425 6600
Wire Notes Line
	4800 7650 6425 7650
Wire Notes Line
	4800 6600 4800 7650
Wire Wire Line
	5575 7400 4900 7400
Wire Wire Line
	5575 7300 4900 7300
Wire Wire Line
	5575 7200 4900 7200
Wire Wire Line
	5575 7100 4900 7100
Wire Wire Line
	1600 5000 1600 5050
Wire Wire Line
	1850 5000 1850 5050
Connection ~ 1850 5000
Wire Wire Line
	1850 5400 1850 5350
Wire Wire Line
	1600 5350 1600 5450
Connection ~ 1600 5400
Connection ~ 2000 4350
Wire Wire Line
	2150 4250 2000 4250
Wire Notes Line
	1025 2900 1025 1200
Wire Notes Line
	3275 2900 1025 2900
Wire Notes Line
	3275 1200 3275 2900
Wire Notes Line
	1025 1200 3275 1200
Wire Wire Line
	1525 2800 1825 2800
Wire Wire Line
	1825 2650 1525 2650
Wire Wire Line
	1525 2500 1825 2500
Wire Wire Line
	1825 2350 1525 2350
Wire Wire Line
	1525 2200 1825 2200
Wire Wire Line
	1825 2050 1525 2050
Wire Wire Line
	1525 1900 1825 1900
Wire Wire Line
	2025 1750 1525 1750
Wire Wire Line
	2025 1800 2025 1750
Wire Wire Line
	1875 1600 1525 1600
Wire Wire Line
	1525 1450 1950 1450
Wire Wire Line
	2200 1650 2675 1650
Wire Wire Line
	2200 1500 2675 1500
Wire Notes Line
	4000 3750 4000 7650
Wire Notes Line
	600  3750 4000 3750
Wire Notes Line
	600  7650 600  3750
Wire Notes Line
	4000 7650 600  7650
Wire Wire Line
	3150 6050 2800 6050
Wire Wire Line
	3250 6450 3725 6450
Connection ~ 3300 6800
Connection ~ 3300 6900
Wire Wire Line
	3250 6800 3350 6800
Connection ~ 3300 7000
Wire Wire Line
	3300 6700 3300 7075
Wire Wire Line
	3250 6900 3300 6900
Wire Wire Line
	3250 7000 3900 7000
Connection ~ 2800 6100
Wire Wire Line
	2800 6050 2800 6150
Wire Wire Line
	2700 6100 2700 6150
Wire Wire Line
	2700 6100 2950 6100
Wire Wire Line
	2950 6100 2950 6150
Wire Wire Line
	2150 6450 2100 6450
Connection ~ 2100 6800
Wire Wire Line
	2100 6800 2150 6800
Connection ~ 2100 6900
Wire Wire Line
	2100 6900 2150 6900
Connection ~ 2100 6700
Wire Wire Line
	2100 7000 2150 7000
Connection ~ 2100 6600
Wire Wire Line
	2100 6450 2100 7000
Wire Wire Line
	2100 6700 2150 6700
Wire Wire Line
	1850 6600 2150 6600
Wire Notes Line
	7525 775  7525 2475
Wire Notes Line
	7525 2475 10625 2475
Wire Notes Line
	11125 6450 4125 6450
Connection ~ 1675 4900
Wire Wire Line
	1675 4900 1675 4850
Wire Wire Line
	1200 6400 1200 6300
Wire Wire Line
	1200 6400 1650 6400
Wire Wire Line
	1100 7300 1100 7350
Wire Wire Line
	1300 6300 1300 6575
Wire Wire Line
	2000 4350 2150 4350
Wire Wire Line
	2000 4250 2000 4475
Wire Wire Line
	1425 4150 2150 4150
Wire Wire Line
	6125 2775 7150 2775
Wire Wire Line
	5150 2875 5150 3200
Wire Wire Line
	5150 3200 6275 3200
Wire Wire Line
	6275 3200 6275 2975
Wire Wire Line
	6275 2975 6125 2975
Wire Wire Line
	4350 2050 4350 2225
Wire Wire Line
	9550 5750 9350 5750
Connection ~ 8025 2075
Wire Wire Line
	7675 1725 7675 2075
Wire Wire Line
	7675 2075 8825 2075
Wire Wire Line
	8025 2125 8025 2075
Wire Wire Line
	10175 2075 10175 1825
Wire Wire Line
	9125 2075 10175 2075
Wire Wire Line
	10475 1125 10125 1125
Wire Wire Line
	10475 1175 10475 1125
Wire Wire Line
	8025 1425 8125 1425
Wire Wire Line
	8025 1625 8025 1425
Wire Wire Line
	8125 1625 8025 1625
Wire Wire Line
	10375 1525 10125 1525
Wire Wire Line
	7825 1825 8125 1825
Wire Wire Line
	7675 1125 8125 1125
Wire Wire Line
	10325 2275 10075 2275
Wire Wire Line
	7675 1225 8125 1225
Connection ~ 10175 1725
Wire Wire Line
	10325 1725 10325 2275
Wire Wire Line
	10125 1725 10325 1725
Wire Wire Line
	10175 1625 10175 1725
Wire Wire Line
	10125 1625 10175 1625
Connection ~ 8025 1125
Wire Wire Line
	7675 925  7675 1125
Wire Wire Line
	7725 925  7675 925 
Wire Wire Line
	8025 1325 8125 1325
Wire Wire Line
	8025 1125 8025 1325
Wire Wire Line
	6200 5300 6450 5300
Wire Wire Line
	7700 3550 7300 3550
Wire Wire Line
	6350 3650 6500 3650
Wire Wire Line
	6350 3650 6350 4600
Connection ~ 6350 4250
Wire Wire Line
	6350 4250 6950 4250
Connection ~ 8150 4100
Wire Wire Line
	7900 4100 7900 4300
Wire Wire Line
	7900 4600 7900 4800
Wire Wire Line
	7650 4800 8300 4800
Wire Wire Line
	8300 4800 8300 4425
Wire Wire Line
	7650 5100 8400 5100
Wire Wire Line
	8400 5100 8400 5125
Wire Wire Line
	7750 5200 7650 5200
Wire Wire Line
	8400 4900 7650 4900
Wire Wire Line
	5200 5450 5200 5550
Wire Wire Line
	5625 5000 6450 5000
Connection ~ 4950 5950
Wire Wire Line
	5200 5850 5200 5950
Wire Wire Line
	5200 5950 4950 5950
Wire Wire Line
	7700 4600 7650 4600
Wire Wire Line
	6350 4600 6450 4600
Wire Wire Line
	9350 5100 9550 5100
Wire Wire Line
	9550 5100 9550 5750
Wire Wire Line
	5900 4900 6450 4900
Wire Wire Line
	4900 4350 4900 4800
Wire Wire Line
	6100 4350 4900 4350
Wire Wire Line
	6100 4800 6100 4350
Wire Wire Line
	6450 4800 6100 4800
Wire Wire Line
	9350 4900 9650 4900
Wire Wire Line
	9650 4900 9650 4500
Wire Wire Line
	9650 4500 8400 4500
Wire Wire Line
	8400 4500 8400 4900
Wire Wire Line
	6250 4700 6450 4700
Wire Wire Line
	4950 5850 4950 6000
Wire Wire Line
	4950 5450 4950 5550
Connection ~ 5200 5450
Wire Wire Line
	7650 5000 8550 5000
Wire Wire Line
	7650 5300 7750 5300
Wire Wire Line
	7650 5500 7875 5500
Wire Wire Line
	4450 5450 5625 5450
Connection ~ 4950 5450
Connection ~ 8150 4800
Wire Wire Line
	8600 4100 8600 4150
Wire Wire Line
	7900 4100 8600 4100
Wire Wire Line
	7775 4700 7650 4700
Connection ~ 7900 4100
Wire Wire Line
	6200 5200 6450 5200
Wire Wire Line
	3900 2050 3900 2225
Wire Wire Line
	7700 4250 7250 4250
Wire Wire Line
	6250 3450 6250 4700
Wire Wire Line
	6250 3450 6500 3450
Connection ~ 7700 4250
Wire Wire Line
	10175 1825 10125 1825
Wire Wire Line
	1075 4550 1825 4550
Connection ~ 1425 4550
Wire Wire Line
	1825 4550 1825 4800
Connection ~ 1675 4550
Wire Wire Line
	1425 4450 2000 4450
Connection ~ 2000 4450
Connection ~ 1675 4450
Wire Wire Line
	2000 5300 2400 5300
Wire Wire Line
	3200 5700 2600 5700
Wire Wire Line
	3200 5800 2600 5800
Wire Wire Line
	2000 5000 2000 5300
Connection ~ 2000 5000
Wire Wire Line
	2400 5200 2100 5200
Wire Wire Line
	1825 4800 2150 4800
Wire Wire Line
	2100 5200 2100 4900
Connection ~ 2100 4900
Wire Wire Line
	8950 6200 8750 6200
Wire Wire Line
	8750 6100 8950 6100
Wire Wire Line
	10150 2950 10150 3025
Wire Wire Line
	8400 2950 10850 2950
Wire Wire Line
	9150 3025 9150 2950
Connection ~ 9150 2950
Wire Wire Line
	10150 3800 10150 3725
Wire Wire Line
	8400 3800 10850 3800
Wire Wire Line
	9150 3725 9150 3800
Connection ~ 9150 3800
Wire Wire Line
	9475 3725 9475 3800
Connection ~ 9475 3800
Wire Wire Line
	9825 3725 9825 3800
Connection ~ 9825 3800
Wire Wire Line
	9475 3025 9475 2950
Connection ~ 9475 2950
Wire Wire Line
	9825 3025 9825 2950
Connection ~ 9825 2950
Wire Wire Line
	9150 3325 9150 3425
Wire Wire Line
	9475 3325 9475 3425
Wire Wire Line
	9825 3325 9825 3425
Wire Wire Line
	10150 3325 10150 3425
Wire Wire Line
	10500 2950 10500 3225
Connection ~ 10150 2950
Wire Wire Line
	10850 2950 10850 3225
Connection ~ 10500 2950
Wire Wire Line
	10500 3800 10500 3525
Connection ~ 10150 3800
Wire Wire Line
	10850 3800 10850 3525
Connection ~ 10500 3800
Wire Wire Line
	8850 3375 10150 3375
Connection ~ 9825 3375
Connection ~ 10150 3375
Connection ~ 9475 3375
Connection ~ 9150 3375
Wire Notes Line
	8975 2900 8975 3850
Wire Notes Line
	8975 3850 11025 3850
Wire Notes Line
	9650 3850 9650 2900
Wire Notes Line
	8975 2900 11025 2900
Wire Notes Line
	10325 2900 10325 3850
Wire Notes Line
	10675 2900 10675 3850
Wire Notes Line
	11025 2900 11025 3850
Wire Wire Line
	8850 3475 8850 3375
Wire Wire Line
	10575 4250 10575 4325
Wire Wire Line
	10575 5100 10575 5025
Wire Wire Line
	10175 6250 10575 6250
Wire Wire Line
	10175 5400 10575 5400
Wire Wire Line
	10575 5400 10575 5475
Wire Wire Line
	10575 6250 10575 6175
Connection ~ 7700 3550
Connection ~ 5150 2875
Wire Wire Line
	6975 2775 6975 2825
Wire Wire Line
	6975 3125 6975 3175
Connection ~ 6975 2775
Wire Wire Line
	1100 6975 1100 6975
Wire Wire Line
	3250 6700 3300 6700
Wire Wire Line
	3650 6800 3725 6800
Wire Wire Line
	3725 6800 3725 6775
Wire Wire Line
	3725 6050 3725 6475
Wire Wire Line
	3450 6050 3725 6050
Connection ~ 3725 6450
Wire Wire Line
	5800 6150 5800 6300
Wire Wire Line
	6050 5400 6050 5850
Wire Wire Line
	6050 6250 5800 6250
Wire Wire Line
	6050 6150 6050 6250
Connection ~ 5800 6250
Wire Wire Line
	5625 5450 5625 5000
Connection ~ 6050 5650
Wire Wire Line
	5800 5850 5800 5650
Wire Wire Line
	5800 5650 6050 5650
Wire Wire Line
	6050 5500 6450 5500
Wire Wire Line
	7450 2775 7700 2775
Wire Wire Line
	7700 2775 7700 4600
Connection ~ 7900 4800
Wire Wire Line
	8150 4600 8150 4800
Wire Wire Line
	4850 2875 5325 2875
Wire Wire Line
	7775 3775 7775 4700
Wire Wire Line
	7775 4000 8250 4000
Wire Wire Line
	4900 4800 5100 4800
Wire Wire Line
	4950 5000 5100 5000
Wire Wire Line
	4275 2050 4350 2050
Wire Wire Line
	3975 2050 3900 2050
Wire Wire Line
	6450 5400 6050 5400
Connection ~ 6050 5500
$Comp
L CONN_01X01 P306
U 1 1
P 8075 3775
F 0 "P306" H 7900 4000 50  0000 L CNN
F 1 "CONN_01X01" H 7800 3925 50  0000 L CNN
F 2 "Controle:ground_plane_via" H 8075 3775 50  0001 C CNN
F 3 "" H 8075 3775 50  0000 C CNN
	1    8075 3775
	1    0    0    -1  
$EndComp
Wire Wire Line
	7875 3775 7775 3775
Connection ~ 7775 4000
$Comp
L R R309
U 1 1
P 7750 5725
F 0 "R309" H 7680 5679 50  0000 R CNN
F 1 "10k" H 7680 5770 50  0000 R CNN
F 2 "Resistors_SMD:R_0805" V 7680 5725 50  0001 C CNN
F 3 "" H 7750 5725 50  0000 C CNN
	1    7750 5725
	-1   0    0    1   
$EndComp
$Comp
L GND #PWR046
U 1 1
P 7750 5925
F 0 "#PWR046" H 7750 5675 50  0001 C CNN
F 1 "GND" H 7755 5752 50  0000 C CNN
F 2 "" H 7750 5925 50  0000 C CNN
F 3 "" H 7750 5925 50  0000 C CNN
	1    7750 5925
	1    0    0    -1  
$EndComp
Wire Wire Line
	7750 5875 7750 5925
Wire Wire Line
	7650 5400 7750 5400
Wire Wire Line
	7750 5575 7750 5500
Connection ~ 7750 5500
$Comp
L LT3080-RESCUE-PIAD-18bits U301
U 1 1
P 1150 5950
AR Path="/58D32408" Ref="U301"  Part="1" 
AR Path="/58D18D5F/58D32408" Ref="U301"  Part="1" 
F 0 "U301" V 900 5825 60  0000 L CNN
F 1 "LT3080" H 975 6025 60  0000 L CNN
F 2 "Controle:SOT-223" H 1100 5950 60  0001 C CNN
F 3 "" H 1100 5950 60  0000 C CNN
	1    1150 5950
	1    0    0    -1  
$EndComp
Wire Wire Line
	1100 6975 1100 7000
Wire Wire Line
	650  6300 1000 6300
Wire Wire Line
	1100 6325 800  6325
Wire Wire Line
	800  6325 800  6600
Connection ~ 1100 6325
$Comp
L C C314
U 1 1
P 800 6750
F 0 "C314" H 800 6850 50  0000 L CNN
F 1 "100nF" V 750 6450 50  0000 L CNN
F 2 "Capacitors_SMD:C_0805" H 838 6600 50  0001 C CNN
F 3 "" H 800 6750 50  0000 C CNN
	1    800  6750
	1    0    0    -1  
$EndComp
Wire Wire Line
	800  7325 800  6900
$EndSCHEMATC
